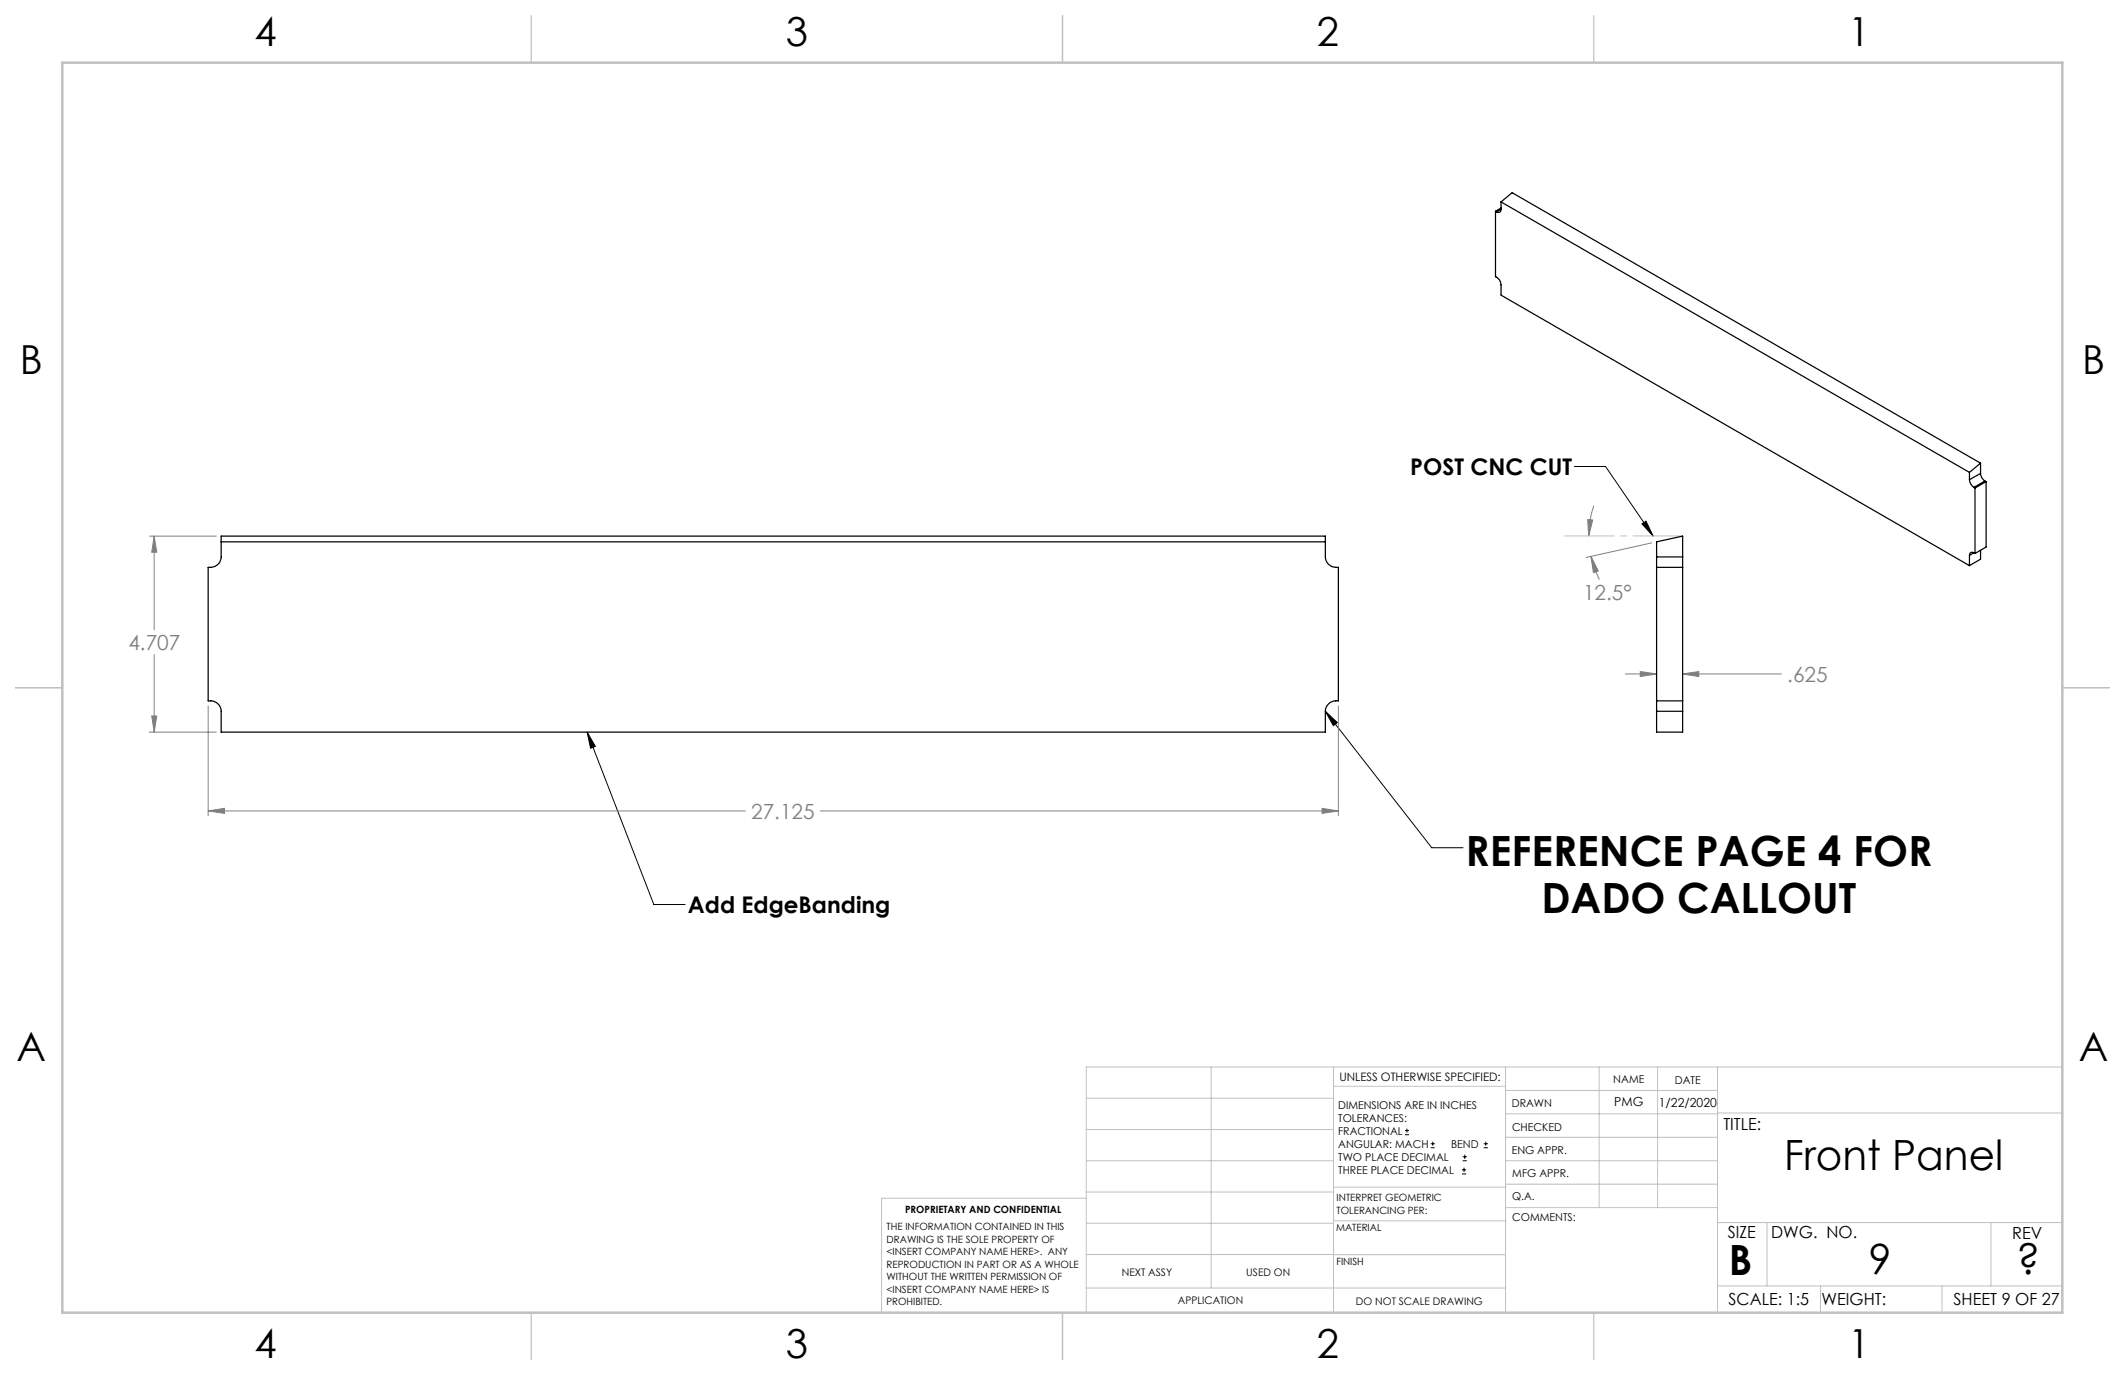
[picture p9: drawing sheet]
<svg xmlns="http://www.w3.org/2000/svg" width="432mm" height="279mm" viewBox="0 0 432 279" stroke-linecap="round" stroke-linejoin="round" font-family="sans-serif">
<g fill="none" stroke="#000" stroke-width=".2">
<path d="M319.9 94.8h6.3l9.7 14.1M333.7 106.5l.8-.6 1.4 3zM119.3 148.8l13.6 35h6.3M119.3 148.8l1.7 2.9-1 .3zM269.3 144.5l21.6 27.8h6.4M269.3 144.5l2.4 2.3-.8 .7zM285.5 230.6h.8M285.5 229.7h.8M285.9 229.3v.9M290.7 233.2h.8M290.7 232.4h.8M291.1 232v.8"/>
<path d="M297.1 238.5h.8M297.1 237.7h.8M297.2 235.9h.9M297.2 235.1h.9M297.5 237.3v.8M297.6 234.6v.9M301.5 233.2h.8M301.5 232.4h.8M301.9 232v.8"/>
</g>
<g fill="none" stroke="#808080" stroke-width=".2">
<path d="M30.3 108.9h13.7M31.3 108.9l.6 3.3h-1.1zM31.3 108.9v19.1M322.6 105.6l1 .1-.8 3.2zM323.3 113l1.5 3-1 .3zM323.3 113a19.3 19.3 0 0 0 1.7 4.8M323.8 102.8l-.3 1.2a19.8 19.8 0 0 0-.7 4.9M335.6 110.3l-13.3 3M31.3 133v15.8M330.3 136.9h6.3M333.3 136.5l3.3 .4-3.3 .6zM341.9 136.9l3.3-.4v1z"/>
<path d="M341.9 136.9h20.1M30.3 148.8h13.7M30.8 145.5h1.1l-.6 3.3zM42.3 143.4v22.4M272 143.4v22.4M42.3 164.8l3.3-.5v1zM42.3 164.8h109.1M166.7 164.8h105.3M268.6 164.3l3.4 .5-3.4 .5z"/>
</g>
<path d="M341.9 108.9h-24" fill="none" stroke="#c0c0c0" stroke-width=".2" stroke-dasharray="15.2 1.3 1.3 1.3" stroke-dashoffset="5.2"/>
<g fill="none" stroke="#c0c0c0" stroke-width=".2">
<path d="M246.1 216.8v44.9M271 216.8v49.9M305.9 216.8v49.9M324.9 216.8v28.6M336.8 216.8v28.6M349 216.8v49.9M419.1 216.8h-198.4v49.9M220.7 235.9h50.3M220.7 229.5h50.3M220.7 223.2h50.3M271 220.7h34.9M305.9 231.1h43.1"/>
<path d="M305.9 226.3h43.1M305.9 221.6h43.1M305.9 235.9h43.1M349 226.2h70.1M220.7 248.6h50.3M220.7 242.2h50.3M220.7 254.9h50.3M220.7 243.5h-41.6v23.2M271 255h34.9M271 248.1h35M271 241.2h35M305.9 240.6h43.1"/>
<path d="M306 245.4h43M349 248.4h70.1M359.1 248.4v12.9M404.6 248.4v12.9M220.7 261.7h85.2M349 261.3h70.1M369.9 261.3v5.4M394.6 261.3v5.4"/>
</g>
<path d="M108 3.2v9.5M215.9 3.2v9.5M323.8 3.2v9.5M3.1 139.7h9.6M419.1 139.7h9.5M108 266.7v9.6M215.9 266.7v9.6M323.8 266.7v9.6" fill="none" stroke="#c0c0c0" stroke-width=".25"/>
<path d="M12.7 12.7h406.4v254h-406.4z" fill="none" stroke="#c0c0c0" stroke-width=".5"/>
<g fill="#000">
<path d="M269.3 144.5l2.4 2.3-.8 .7z"/>
<path d="M119.3 148.8l1.7 2.9-1 .3zM333.7 106.5l.8-.6 1.4 3z"/>
</g>
<g fill="#808080">
<path d="M322.6 105.6l1 .1-.8 3.2zM323.3 113l1.5 3-1 .3z"/>
<path d="M42.3 164.8l3.3-.5v1zM268.6 164.3l3.4 .5-3.4 .5zM30.8 145.5h1.1l-.6 3.3zM31.3 108.9l.6 3.3h-1.1zM333.3 136.5l3.3 .4-3.3 .6zM341.9 136.9l3.3-.4v1z"/>
</g>
<g fill="none" stroke="#000" stroke-width=".25">
<path d="M303.9 42.9v13.3a1.83 1.83 0 0 1 1.1 1.7v2.1l95.2 54.9M303.9 42.9l.2 .1M305 42.5a.53 .53 0 0 1-.2 .6 .53 .53 0 0 1-.7-.1M305 41v1.5M305 41l95.2 55M305 41l2.3-1.8 95.1 54.9M305 42.3l-1.1 .6M305 42.5l-.9 .5M400.2 97.5a2.08 2.08 0 0 0 .9 1.5M400.2 96v1.5M401.1 99l.2 .2M401.3 99.2v13.3"/>
<path d="M402.4 96.2a1.91 1.91 0 0 0 .9 1.6M402.4 94.1v2.1M402.4 96.2l-2.2 1.3M402.4 94.1l-2.2 1.9M403.3 97.8l-2.2 1.2M403.3 97.8l.3 .1M403.6 97.9l-2.3 1.3M403.6 97.9v13.3l-2.3 1.3M44.9 108.9h224.4v4.3a2.24 2.24 0 0 0 2.7 2.1v27.1a2.22 2.22 0 0 0-2.7 2.1v4.3h-224.4v-4.3a2.24 2.24 0 0 0-2.6-2.1v-27.1a2.27 2.27 0 0 0 2.6-2.1zM44.9 110.1h224.4M336.6 113.2v2.1M336.6 115.3h5.3"/>
<path d="M336.6 113.2v-3.1l5.3-1.2v4.3M336.6 115.3v27.1M336.6 113.2h5.3M341.9 113.2v2.1M341.9 115.3v27.1M400.2 112.9v2M401.1 112.3a.58 .58 0 0 0-.6 0 .58 .58 0 0 0-.3 .6M401.1 112.3l.2 .2M401.1 112.3l-.9 .6M402.4 111.8v1.8l-2.2 1.3M336.6 142.4v2.1M336.6 142.4h5.3"/>
<path d="M336.6 144.5v4.3h5.3v-4.3M336.6 144.5h5.3M341.9 142.4v2.1"/>
</g>
<g font-size="8.5">
<text x="297.8" y="176.1">REFERENCE PAGE 4 FOR</text>
<text x="313.2" y="185.5">DADO CALLOUT</text>
<text x="362.5" y="237.7">Front Panel</text>
<text x="351.3" y="259">B</text>
<text x="379.7" y="258.9">9</text>
<text x="409.8" y="258.9">?</text>
</g>
<g font-size="8.1">
<text x="51.7" y="9.3">4</text>
<text x="159.7" y="9.3">3</text>
<text x="267.6" y="9.3">2</text>
<text x="375.6" y="9.3">1</text>
<text x="4" y="76">B</text>
<text x="423.1" y="76">B</text>
<text x="3.3" y="215.7">A</text>
<text x="422.4" y="215.7">A</text>
<text x="51.7" y="276">4</text>
<text x="159.7" y="276">3</text>
<text x="267.6" y="276">2</text>
<text x="375.6" y="276">1</text>
</g>
<g font-size="4.7">
<text x="286.6" y="96.5">POST CNC CUT</text>
<text x="139.8" y="185.5">Add EdgeBanding</text>
</g>
<g font-size="4.2" fill="#808080">
<text x="321.7" y="121.9">12.5°</text>
<text x="26.1" y="132.1">4.707</text>
<text x="363.2" y="138.5">.625</text>
<text x="152.6" y="166.4">27.125</text>
</g>
<g font-size="3.4">
<text x="350.2" y="229.5">TITLE:</text>
<text x="351.1" y="251.6">SIZE</text>
<text x="359.9" y="251.6">DWG. NO.</text>
<text x="408.9" y="251.7">REV</text>
<text x="351.2" y="265.2">SCALE: 1:5</text>
<text x="370.1" y="265.3">WEIGHT:</text>
<text x="396.9" y="265.2">SHEET 9 OF 27</text>
</g>
<g font-size="2.5">
<text x="328" y="224.8">PMG</text>
<text x="337.1" y="224.9">1/22/2020</text>
</g>
<text font-size="2.4" x="272.2" y="219.7">UNLESS OTHERWISE SPECIFIED:</text>
<g font-size="2.2">
<text x="327.8" y="220.1">NAME</text>
<text x="340.3" y="220.2">DATE</text>
<text x="271.9" y="225.3">DIMENSIONS ARE IN INCHES</text>
<text x="271.9" y="227.9">TOLERANCES:</text>
<text x="307.2" y="224.9">DRAWN</text>
<text x="271.9" y="230.6">FRACTIONAL</text>
<text x="271.9" y="233.2">ANGULAR: MACH</text>
<text x="294.9" y="233.2">BEND</text>
<text x="307.3" y="229.8">CHECKED</text>
<text x="271.9" y="235.9">TWO PLACE DECIMAL</text>
<text x="271.9" y="238.5">THREE PLACE DECIMAL</text>
<text x="307.2" y="234.5">ENG APPR.</text>
<text x="307.3" y="239.2">MFG APPR.</text>
<text x="307.3" y="243.9">Q.A.</text>
<text x="307.3" y="248.1">COMMENTS:</text>
</g>
<g font-size="2.1">
<text x="227.9" y="259.2">NEXT ASSY</text>
<text x="253.3" y="259.2">USED ON</text>
<text x="239.3" y="265">APPLICATION</text>
<text x="275.5" y="265.1">DO NOT SCALE DRAWING</text>
</g>
<g font-size="2">
<text x="271.6" y="244.1">INTERPRET GEOMETRIC</text>
<text x="180.2" y="250">THE INFORMATION CONTAINED IN THIS</text>
<text x="183.9" y="246.4">PROPRIETARY AND CONFIDENTIAL</text>
<text x="271.5" y="250.2">MATERIAL</text>
<text x="271.6" y="246.6">TOLERANCING PER:</text>
<text x="180.2" y="252.5">DRAWING IS THE SOLE PROPERTY OF</text>
<text x="180.2" y="255.1">&lt;INSERT COMPANY NAME HERE&gt;. ANY</text>
<text x="180.2" y="257.6">REPRODUCTION IN PART OR AS A WHOLE</text>
<text x="271.5" y="257">FINISH</text>
<text x="180.2" y="260.1">WITHOUT THE WRITTEN PERMISSION OF</text>
<text x="180.2" y="262.6">&lt;INSERT COMPANY NAME HERE&gt; IS</text>
<text x="180.2" y="265.2">PROHIBITED.</text>
</g>
</svg>
